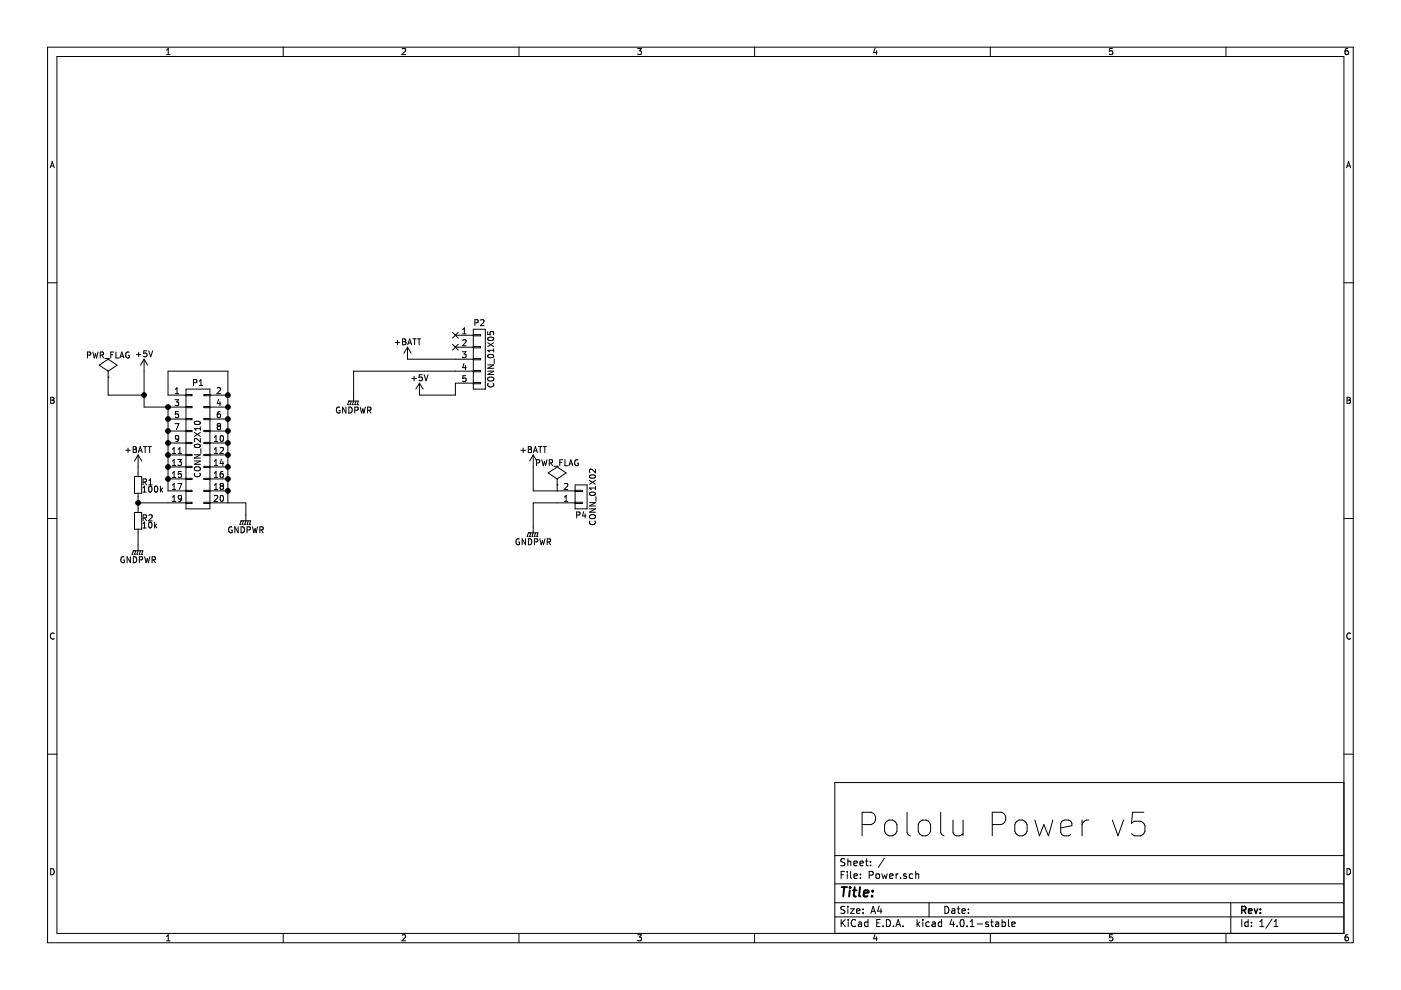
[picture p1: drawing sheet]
EESchema Schematic File Version 2
LIBS:power
LIBS:device
LIBS:transistors
LIBS:conn
LIBS:linear
LIBS:regul
LIBS:74xx
LIBS:cmos4000
LIBS:adc-dac
LIBS:memory
LIBS:xilinx
LIBS:microcontrollers
LIBS:dsp
LIBS:microchip
LIBS:analog_switches
LIBS:motorola
LIBS:texas
LIBS:intel
LIBS:audio
LIBS:interface
LIBS:digital-audio
LIBS:philips
LIBS:display
LIBS:cypress
LIBS:siliconi
LIBS:opto
LIBS:atmel
LIBS:contrib
LIBS:valves
LIBS:Power-cache
EELAYER 25 0
EELAYER END
$Descr A4 11693 8268
encoding utf-8
Sheet 1 1
Title ""
Date ""
Rev ""
Comp ""
Comment1 ""
Comment2 ""
Comment3 ""
Comment4 ""
$EndDescr
Text Notes 7150 7000 0    197  ~ 0
Pololu Power v5
$Comp
L CONN_02X10 P1
U 1 1
P 1650 3750
F 0 "P1" H 1650 4300 50  0000 C CNN
F 1 "CONN_02X10" V 1650 3750 50  0000 C CNN
F 2 "hirose-df40:DF40-1.5mm-20pin-Receptacle" H 1650 2550 60  0001 C CNN
F 3 "" H 1650 2550 60  0000 C CNN
	1    1650 3750
	1    0    0    -1  
$EndComp
$Comp
L GNDPWR #PWR01
U 1 1
P 2050 4300
F 0 "#PWR01" H 2050 4100 50  0001 C CNN
F 1 "GNDPWR" H 2050 4170 50  0000 C CNN
F 2 "" H 2050 4250 60  0000 C CNN
F 3 "" H 2050 4250 60  0000 C CNN
	1    2050 4300
	1    0    0    -1  
$EndComp
$Comp
L +5V #PWR02
U 1 1
P 1200 3100
F 0 "#PWR02" H 1200 2950 50  0001 C CNN
F 1 "+5V" H 1200 3240 50  0000 C CNN
F 2 "" H 1200 3100 60  0000 C CNN
F 3 "" H 1200 3100 60  0000 C CNN
	1    1200 3100
	1    0    0    -1  
$EndComp
$Comp
L PWR_FLAG #FLG04
U 1 1
P 900 3150
F 0 "#FLG04" H 900 3245 50  0001 C CNN
F 1 "PWR_FLAG" H 900 3330 50  0000 C CNN
F 2 "" H 900 3150 60  0000 C CNN
F 3 "" H 900 3150 60  0000 C CNN
	1    900  3150
	1    0    0    -1  
$EndComp
$Comp
L CONN_01X05 P2
U 1 1
P 4000 3000
F 0 "P2" H 4000 3300 50  0000 C CNN
F 1 "CONN_01X05" V 4100 3000 50  0000 C CNN
F 2 "Pin_Headers:Pin_Header_Straight_1x05" H 4000 3000 60  0001 C CNN
F 3 "" H 4000 3000 60  0000 C CNN
	1    4000 3000
	1    0    0    -1  
$EndComp
$Comp
L GNDPWR #PWR06
U 1 1
P 2950 3300
F 0 "#PWR06" H 2950 3100 50  0001 C CNN
F 1 "GNDPWR" H 2950 3170 50  0000 C CNN
F 2 "" H 2950 3250 60  0000 C CNN
F 3 "" H 2950 3250 60  0000 C CNN
	1    2950 3300
	1    0    0    -1  
$EndComp
$Comp
L +BATT #PWR07
U 1 1
P 3400 3000
F 0 "#PWR07" H 3400 2850 50  0001 C CNN
F 1 "+BATT" H 3400 3140 50  0000 C CNN
F 2 "" H 3400 3000 60  0000 C CNN
F 3 "" H 3400 3000 60  0000 C CNN
	1    3400 3000
	1    0    0    -1  
$EndComp
$Comp
L +5V #PWR09
U 1 1
P 3500 3300
F 0 "#PWR09" H 3500 3150 50  0001 C CNN
F 1 "+5V" H 3500 3440 50  0000 C CNN
F 2 "" H 3500 3300 60  0000 C CNN
F 3 "" H 3500 3300 60  0000 C CNN
	1    3500 3300
	1    0    0    -1  
$EndComp
NoConn ~ 3800 2800
NoConn ~ 3800 2900
Wire Wire Line
	1900 3100 1900 4200
Connection ~ 1900 3400
Connection ~ 1900 3500
Connection ~ 1900 3600
Connection ~ 1900 3700
Connection ~ 1900 3800
Connection ~ 1900 3900
Connection ~ 1900 4000
Connection ~ 1900 4100
Wire Wire Line
	1900 4200 2050 4200
Wire Wire Line
	2050 4200 2050 4300
Connection ~ 1400 4000
Connection ~ 1400 3900
Connection ~ 1400 3800
Connection ~ 1400 3700
Connection ~ 1400 3600
Connection ~ 1400 3500
Connection ~ 1400 3400
Wire Wire Line
	1200 3100 1200 3400
Wire Wire Line
	900  3150 900  3300
Connection ~ 1200 3300
Wire Wire Line
	3500 3300 3800 3300
Wire Wire Line
	3800 3300 3800 3200
Wire Wire Line
	3800 3000 3400 3000
Wire Wire Line
	3800 3100 2950 3100
Wire Wire Line
	2950 3100 2950 3300
$Comp
L +BATT #PWR010
U 1 1
P 1150 3900
F 0 "#PWR010" H 1150 3750 50  0001 C CNN
F 1 "+BATT" H 1150 4040 50  0000 C CNN
F 2 "" H 1150 3900 50  0000 C CNN
F 3 "" H 1150 3900 50  0000 C CNN
	1    1150 3900
	1    0    0    -1  
$EndComp
$Comp
L R_Small R1
U 1 1
P 1150 4050
F 0 "R1" H 1180 4070 50  0000 L CNN
F 1 "100k" H 1180 4010 50  0000 L CNN
F 2 "Resistors_SMD:R_0603_HandSoldering" H 1150 4050 50  0001 C CNN
F 3 "" H 1150 4050 50  0000 C CNN
	1    1150 4050
	1    0    0    -1  
$EndComp
$Comp
L R_Small R2
U 1 1
P 1150 4350
F 0 "R2" H 1180 4370 50  0000 L CNN
F 1 "10k" H 1180 4310 50  0000 L CNN
F 2 "Resistors_SMD:R_0603_HandSoldering" H 1150 4350 50  0001 C CNN
F 3 "" H 1150 4350 50  0000 C CNN
	1    1150 4350
	1    0    0    -1  
$EndComp
Wire Wire Line
	1150 3900 1150 3950
Wire Wire Line
	1150 4150 1150 4250
Wire Wire Line
	1150 4200 1400 4200
Connection ~ 1150 4200
$Comp
L GNDPWR #PWR011
U 1 1
P 1150 4550
F 0 "#PWR011" H 1150 4350 50  0001 C CNN
F 1 "GNDPWR" H 1150 4420 50  0000 C CNN
F 2 "" H 1150 4500 50  0000 C CNN
F 3 "" H 1150 4500 50  0000 C CNN
	1    1150 4550
	1    0    0    -1  
$EndComp
Wire Wire Line
	1150 4550 1150 4450
$Comp
L PWR_FLAG #FLG012
U 1 1
P 4650 4050
F 0 "#FLG012" H 4650 4145 50  0001 C CNN
F 1 "PWR_FLAG" H 4650 4230 50  0000 C CNN
F 2 "" H 4650 4050 60  0000 C CNN
F 3 "" H 4650 4050 60  0000 C CNN
	1    4650 4050
	1    0    0    -1  
$EndComp
$Comp
L CONN_01X02 P4
U 1 1
P 4850 4150
F 0 "P4" H 4850 4300 50  0000 C CNN
F 1 "CONN_01X02" V 4950 4150 50  0000 C CNN
F 2 "pin-headers:16awg_Pin_Header_Straight_1x02" H 4850 4150 60  0001 C CNN
F 3 "" H 4850 4150 60  0000 C CNN
	1    4850 4150
	1    0    0    1   
$EndComp
$Comp
L GNDPWR #PWR013
U 1 1
P 4450 4400
F 0 "#PWR013" H 4450 4200 50  0001 C CNN
F 1 "GNDPWR" H 4450 4270 50  0000 C CNN
F 2 "" H 4450 4350 60  0000 C CNN
F 3 "" H 4450 4350 60  0000 C CNN
	1    4450 4400
	1    0    0    -1  
$EndComp
$Comp
L +BATT #PWR014
U 1 1
P 4450 3900
F 0 "#PWR014" H 4450 3750 50  0001 C CNN
F 1 "+BATT" H 4450 4040 50  0000 C CNN
F 2 "" H 4450 3900 60  0000 C CNN
F 3 "" H 4450 3900 60  0000 C CNN
	1    4450 3900
	1    0    0    -1  
$EndComp
Wire Wire Line
	4450 3900 4450 4100
Wire Wire Line
	4450 4100 4650 4100
Wire Wire Line
	4650 4200 4450 4200
Wire Wire Line
	4450 4200 4450 4400
Wire Wire Line
	4650 4100 4650 4050
Wire Wire Line
	1400 3300 1400 3100
Wire Wire Line
	1400 3100 1900 3100
Connection ~ 1900 3300
Wire Wire Line
	900  3300 1200 3300
Wire Wire Line
	1200 3400 1400 3400
Wire Wire Line
	1400 3400 1400 4100
$EndSCHEMATC
